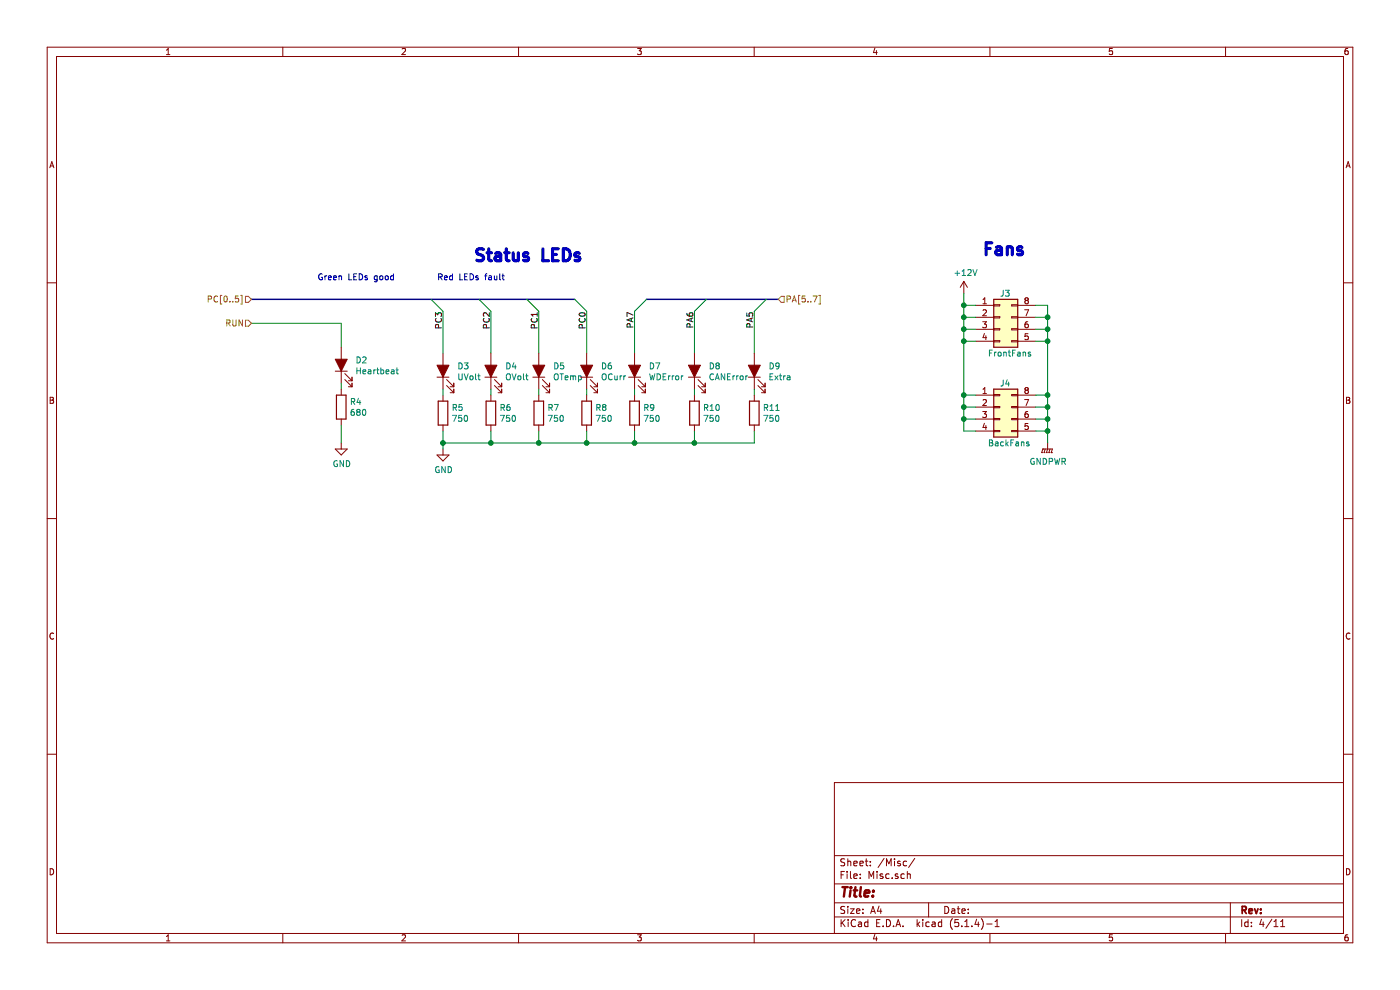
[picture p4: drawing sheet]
EESchema Schematic File Version 4
LIBS:BPSMaster-cache
EELAYER 30 0
EELAYER END
$Descr A4 11693 8268
encoding utf-8
Sheet 4 11
Title ""
Date ""
Rev ""
Comp ""
Comment1 ""
Comment2 ""
Comment3 ""
Comment4 ""
$EndDescr
$Comp
L Connector_Generic:Conn_02x04_Counter_Clockwise J3
U 1 1
P 8350 2650
F 0 "J3" H 8350 2850 50  0000 L CNN
F 1 "FrontFans" H 8250 2350 50  0000 L CNN
F 2 "UTSVT_Connectors:Molex_MicroFit3.0_2x4xP3.00mm_PolarizingPeg_Vertical" H 8350 2650 50  0001 C CNN
F 3 "~" H 8350 2650 50  0001 C CNN
	1    8350 2650
	1    0    0    -1  
$EndComp
Text Notes 8200 2150 0    100  ~ 20
Fans
$Comp
L Connector_Generic:Conn_02x04_Counter_Clockwise J4
U 1 1
P 8350 3400
F 0 "J4" H 8350 3600 50  0000 L CNN
F 1 "BackFans" H 8250 3100 50  0000 L CNN
F 2 "UTSVT_Connectors:Molex_MicroFit3.0_2x4xP3.00mm_PolarizingPeg_Vertical" H 8350 3400 50  0001 C CNN
F 3 "~" H 8350 3400 50  0001 C CNN
	1    8350 3400
	1    0    0    -1  
$EndComp
$Comp
L power:+12V #PWR028
U 1 1
P 8050 2450
F 0 "#PWR028" H 8050 2300 50  0001 C CNN
F 1 "+12V" H 8065 2623 50  0000 C CNN
F 2 "" H 8050 2450 50  0001 C CNN
F 3 "" H 8050 2450 50  0001 C CNN
	1    8050 2450
	1    0    0    -1  
$EndComp
Wire Wire Line
	8050 2450 8050 2550
Wire Wire Line
	8050 2650 8150 2650
Text HLabel 2100 2500 0    50   Input ~ 0
PC[0..5]
$Comp
L Device:LED_ALT D2
U 1 1
P 2850 3050
F 0 "D2" V 2888 2933 50  0000 R CNN
F 1 "Heartbeat" V 2797 2933 50  0000 R CNN
F 2 "LED_SMD:LED_0805_2012Metric" H 2850 3050 50  0001 C CNN
F 3 "~" H 2850 3050 50  0001 C CNN
F 4 "Green" V 2850 3050 50  0001 C CNN "Color"
F 5 "APTD2012LCGCK" V 2850 3050 50  0001 C CNN "P/N"
	1    2850 3050
	0    -1   -1   0   
$EndComp
$Comp
L Device:LED_ALT D3
U 1 1
P 3700 3100
F 0 "D3" V 3738 2982 50  0000 R CNN
F 1 "UVolt" V 3647 2982 50  0000 R CNN
F 2 "LED_SMD:LED_0805_2012Metric" H 3700 3100 50  0001 C CNN
F 3 "~" H 3700 3100 50  0001 C CNN
F 4 "Red" V 3700 3100 50  0001 C CNN "Color"
F 5 "APTD2012LSURCK" V 3700 3100 50  0001 C CNN "P/N"
	1    3700 3100
	0    -1   -1   0   
$EndComp
$Comp
L Device:LED_ALT D4
U 1 1
P 4100 3100
F 0 "D4" V 4138 2982 50  0000 R CNN
F 1 "OVolt" V 4047 2982 50  0000 R CNN
F 2 "LED_SMD:LED_0805_2012Metric" H 4100 3100 50  0001 C CNN
F 3 "~" H 4100 3100 50  0001 C CNN
F 4 "Red" V 4100 3100 50  0001 C CNN "Color"
F 5 "APTD2012LSURCK" V 4100 3100 50  0001 C CNN "P/N"
	1    4100 3100
	0    -1   -1   0   
$EndComp
$Comp
L Device:LED_ALT D5
U 1 1
P 4500 3100
F 0 "D5" V 4538 2982 50  0000 R CNN
F 1 "OTemp" V 4447 2982 50  0000 R CNN
F 2 "LED_SMD:LED_0805_2012Metric" H 4500 3100 50  0001 C CNN
F 3 "~" H 4500 3100 50  0001 C CNN
F 4 "Red" V 4500 3100 50  0001 C CNN "Color"
F 5 "APTD2012LSURCK" V 4500 3100 50  0001 C CNN "P/N"
	1    4500 3100
	0    -1   -1   0   
$EndComp
$Comp
L Device:LED_ALT D6
U 1 1
P 4900 3100
F 0 "D6" V 4938 2983 50  0000 R CNN
F 1 "OCurr" V 4847 2983 50  0000 R CNN
F 2 "LED_SMD:LED_0805_2012Metric" H 4900 3100 50  0001 C CNN
F 3 "~" H 4900 3100 50  0001 C CNN
F 4 "Red" V 4900 3100 50  0001 C CNN "Color"
F 5 "APTD2012LSURCK" V 4900 3100 50  0001 C CNN "P/N"
	1    4900 3100
	0    -1   -1   0   
$EndComp
$Comp
L power:GND #PWR029
U 1 1
P 2850 3700
F 0 "#PWR029" H 2850 3450 50  0001 C CNN
F 1 "GND" H 2855 3527 50  0000 C CNN
F 2 "" H 2850 3700 50  0001 C CNN
F 3 "" H 2850 3700 50  0001 C CNN
	1    2850 3700
	1    0    0    -1  
$EndComp
Wire Wire Line
	4900 3700 4900 3600
Wire Wire Line
	4500 3600 4500 3700
Connection ~ 4500 3700
Wire Wire Line
	4500 3700 4900 3700
Wire Wire Line
	4100 3600 4100 3700
Connection ~ 4100 3700
Wire Wire Line
	4100 3700 4500 3700
Wire Wire Line
	3700 3600 3700 3700
Wire Wire Line
	3700 3700 4100 3700
$Comp
L Device:R R4
U 1 1
P 2850 3400
F 0 "R4" H 2920 3446 50  0000 L CNN
F 1 "680" H 2920 3355 50  0000 L CNN
F 2 "Resistor_SMD:R_0805_2012Metric" V 2780 3400 50  0001 C CNN
F 3 "~" H 2850 3400 50  0001 C CNN
	1    2850 3400
	1    0    0    -1  
$EndComp
$Comp
L Device:R R5
U 1 1
P 3700 3450
F 0 "R5" H 3770 3496 50  0000 L CNN
F 1 "750" H 3770 3405 50  0000 L CNN
F 2 "Resistor_SMD:R_0805_2012Metric" V 3630 3450 50  0001 C CNN
F 3 "~" H 3700 3450 50  0001 C CNN
	1    3700 3450
	1    0    0    -1  
$EndComp
$Comp
L Device:R R6
U 1 1
P 4100 3450
F 0 "R6" H 4170 3496 50  0000 L CNN
F 1 "750" H 4170 3405 50  0000 L CNN
F 2 "Resistor_SMD:R_0805_2012Metric" V 4030 3450 50  0001 C CNN
F 3 "~" H 4100 3450 50  0001 C CNN
	1    4100 3450
	1    0    0    -1  
$EndComp
$Comp
L Device:R R7
U 1 1
P 4500 3450
F 0 "R7" H 4570 3496 50  0000 L CNN
F 1 "750" H 4570 3405 50  0000 L CNN
F 2 "Resistor_SMD:R_0805_2012Metric" V 4430 3450 50  0001 C CNN
F 3 "~" H 4500 3450 50  0001 C CNN
	1    4500 3450
	1    0    0    -1  
$EndComp
$Comp
L Device:R R8
U 1 1
P 4900 3450
F 0 "R8" H 4970 3496 50  0000 L CNN
F 1 "750" H 4970 3405 50  0000 L CNN
F 2 "Resistor_SMD:R_0805_2012Metric" V 4830 3450 50  0001 C CNN
F 3 "~" H 4900 3450 50  0001 C CNN
	1    4900 3450
	1    0    0    -1  
$EndComp
Wire Wire Line
	4900 3250 4900 3300
Wire Wire Line
	4500 3250 4500 3300
Wire Wire Line
	4100 3250 4100 3300
Wire Wire Line
	3700 3250 3700 3300
Wire Wire Line
	2850 3200 2850 3250
Wire Wire Line
	3700 2950 3700 2600
Wire Wire Line
	4100 2950 4100 2600
Wire Wire Line
	4500 2950 4500 2600
Wire Wire Line
	4900 2950 4900 2600
Text Label 3700 2600 3    50   ~ 0
PC3
Text Label 4100 2600 3    50   ~ 0
PC2
Text Label 4500 2600 3    50   ~ 0
PC1
Text Label 4900 2600 3    50   ~ 0
PC0
Connection ~ 3700 3700
Text Notes 2650 2350 0    50   ~ 0
Green LEDs good
$Comp
L Device:LED_ALT D7
U 1 1
P 5300 3100
F 0 "D7" V 5338 2983 50  0000 R CNN
F 1 "WDError" V 5247 2983 50  0000 R CNN
F 2 "LED_SMD:LED_0805_2012Metric" H 5300 3100 50  0001 C CNN
F 3 "~" H 5300 3100 50  0001 C CNN
F 4 "Red" V 5300 3100 50  0001 C CNN "Color"
F 5 "APTD2012LSURCK" V 5300 3100 50  0001 C CNN "P/N"
	1    5300 3100
	0    -1   -1   0   
$EndComp
Wire Wire Line
	5300 3700 5300 3600
Wire Wire Line
	4900 3700 5300 3700
$Comp
L Device:R R9
U 1 1
P 5300 3450
F 0 "R9" H 5370 3496 50  0000 L CNN
F 1 "750" H 5370 3405 50  0000 L CNN
F 2 "Resistor_SMD:R_0805_2012Metric" V 5230 3450 50  0001 C CNN
F 3 "~" H 5300 3450 50  0001 C CNN
	1    5300 3450
	1    0    0    -1  
$EndComp
Wire Wire Line
	5300 3250 5300 3300
Wire Wire Line
	5300 2950 5300 2600
Wire Wire Line
	2850 3550 2850 3700
$Comp
L power:GND #PWR031
U 1 1
P 3700 3750
F 0 "#PWR031" H 3700 3500 50  0001 C CNN
F 1 "GND" H 3705 3577 50  0000 C CNN
F 2 "" H 3700 3750 50  0001 C CNN
F 3 "" H 3700 3750 50  0001 C CNN
	1    3700 3750
	1    0    0    -1  
$EndComp
Wire Wire Line
	3700 3750 3700 3700
Text Notes 3650 2350 0    50   ~ 0
Red LEDs fault
Connection ~ 4900 3700
Text Notes 3950 2200 0    100  ~ 20
Status LEDs
Entry Wire Line
	3600 2500 3700 2600
Entry Wire Line
	4000 2500 4100 2600
Entry Wire Line
	4400 2500 4500 2600
Entry Wire Line
	4800 2500 4900 2600
$Comp
L Device:LED_ALT D8
U 1 1
P 5800 3100
F 0 "D8" V 5838 2983 50  0000 R CNN
F 1 "CANError" V 5747 2983 50  0000 R CNN
F 2 "LED_SMD:LED_0805_2012Metric" H 5800 3100 50  0001 C CNN
F 3 "~" H 5800 3100 50  0001 C CNN
F 4 "Red" V 5800 3100 50  0001 C CNN "Color"
F 5 "APTD2012LSURCK" V 5800 3100 50  0001 C CNN "P/N"
	1    5800 3100
	0    -1   -1   0   
$EndComp
Wire Wire Line
	5800 3700 5800 3600
$Comp
L Device:R R10
U 1 1
P 5800 3450
F 0 "R10" H 5870 3496 50  0000 L CNN
F 1 "750" H 5870 3405 50  0000 L CNN
F 2 "Resistor_SMD:R_0805_2012Metric" V 5730 3450 50  0001 C CNN
F 3 "~" H 5800 3450 50  0001 C CNN
	1    5800 3450
	1    0    0    -1  
$EndComp
Wire Wire Line
	5800 3250 5800 3300
Wire Wire Line
	5800 2950 5800 2600
Wire Wire Line
	5300 3700 5800 3700
Connection ~ 5300 3700
Entry Wire Line
	5300 2600 5400 2500
Entry Wire Line
	5800 2600 5900 2500
Text Label 6300 2600 3    50   ~ 0
PA5
Text Label 5800 2600 3    50   ~ 0
PA6
Text HLabel 6500 2500 2    50   Input ~ 0
PA[5..7]
Wire Wire Line
	8150 2550 8050 2550
Connection ~ 8050 2550
Wire Wire Line
	8050 2550 8050 2650
Wire Wire Line
	8150 2750 8050 2750
Wire Wire Line
	8050 2750 8050 2650
Connection ~ 8050 2650
Wire Wire Line
	8150 2850 8050 2850
Wire Wire Line
	8050 2850 8050 2750
Connection ~ 8050 2750
Wire Wire Line
	8750 3700 8750 3600
Wire Wire Line
	8750 2850 8650 2850
Wire Wire Line
	8750 2850 8750 2750
Wire Wire Line
	8750 2550 8650 2550
Connection ~ 8750 2850
Wire Wire Line
	8650 2750 8750 2750
Connection ~ 8750 2750
Wire Wire Line
	8750 2750 8750 2650
Wire Wire Line
	8650 2650 8750 2650
Connection ~ 8750 2650
Wire Wire Line
	8750 2650 8750 2550
Wire Wire Line
	8650 3600 8750 3600
Connection ~ 8750 3600
Wire Wire Line
	8750 3600 8750 3500
Wire Wire Line
	8650 3500 8750 3500
Connection ~ 8750 3500
Wire Wire Line
	8750 3500 8750 3400
Wire Wire Line
	8650 3400 8750 3400
Connection ~ 8750 3400
Wire Wire Line
	8750 3400 8750 3300
Wire Wire Line
	8650 3300 8750 3300
Connection ~ 8750 3300
Wire Wire Line
	8750 3300 8750 2850
Wire Wire Line
	8050 2850 8050 3300
Wire Wire Line
	8050 3300 8150 3300
Connection ~ 8050 2850
Wire Wire Line
	8050 3300 8050 3400
Wire Wire Line
	8050 3400 8150 3400
Connection ~ 8050 3300
Wire Wire Line
	8050 3400 8050 3500
Wire Wire Line
	8050 3500 8150 3500
Connection ~ 8050 3400
Wire Wire Line
	8050 3500 8050 3600
Wire Wire Line
	8050 3600 8150 3600
Connection ~ 8050 3500
$Comp
L power:GNDPWR #PWR030
U 1 1
P 8750 3700
F 0 "#PWR030" H 8750 3500 50  0001 C CNN
F 1 "GNDPWR" H 8754 3546 50  0000 C CNN
F 2 "" H 8750 3650 50  0001 C CNN
F 3 "" H 8750 3650 50  0001 C CNN
	1    8750 3700
	1    0    0    -1  
$EndComp
$Comp
L Device:LED_ALT D9
U 1 1
P 6300 3100
F 0 "D9" V 6338 2983 50  0000 R CNN
F 1 "Extra" V 6247 2983 50  0000 R CNN
F 2 "LED_SMD:LED_0805_2012Metric" H 6300 3100 50  0001 C CNN
F 3 "~" H 6300 3100 50  0001 C CNN
F 4 "Red" V 6300 3100 50  0001 C CNN "Color"
F 5 "APTD2012LSURCK" V 6300 3100 50  0001 C CNN "P/N"
	1    6300 3100
	0    -1   -1   0   
$EndComp
Wire Wire Line
	6300 3700 6300 3600
$Comp
L Device:R R11
U 1 1
P 6300 3450
F 0 "R11" H 6370 3496 50  0000 L CNN
F 1 "750" H 6370 3405 50  0000 L CNN
F 2 "Resistor_SMD:R_0805_2012Metric" V 6230 3450 50  0001 C CNN
F 3 "~" H 6300 3450 50  0001 C CNN
	1    6300 3450
	1    0    0    -1  
$EndComp
Wire Wire Line
	6300 3250 6300 3300
Wire Wire Line
	6300 2950 6300 2600
Wire Wire Line
	5800 3700 6300 3700
Entry Wire Line
	6300 2600 6400 2500
Text Label 5300 2600 3    50   ~ 0
PA7
Wire Wire Line
	2850 2900 2850 2700
Wire Wire Line
	2850 2700 2100 2700
Text HLabel 2100 2700 0    50   Input ~ 0
RUN
Connection ~ 5800 3700
Wire Bus Line
	5400 2500 6500 2500
Wire Bus Line
	2100 2500 4800 2500
$EndSCHEMATC
